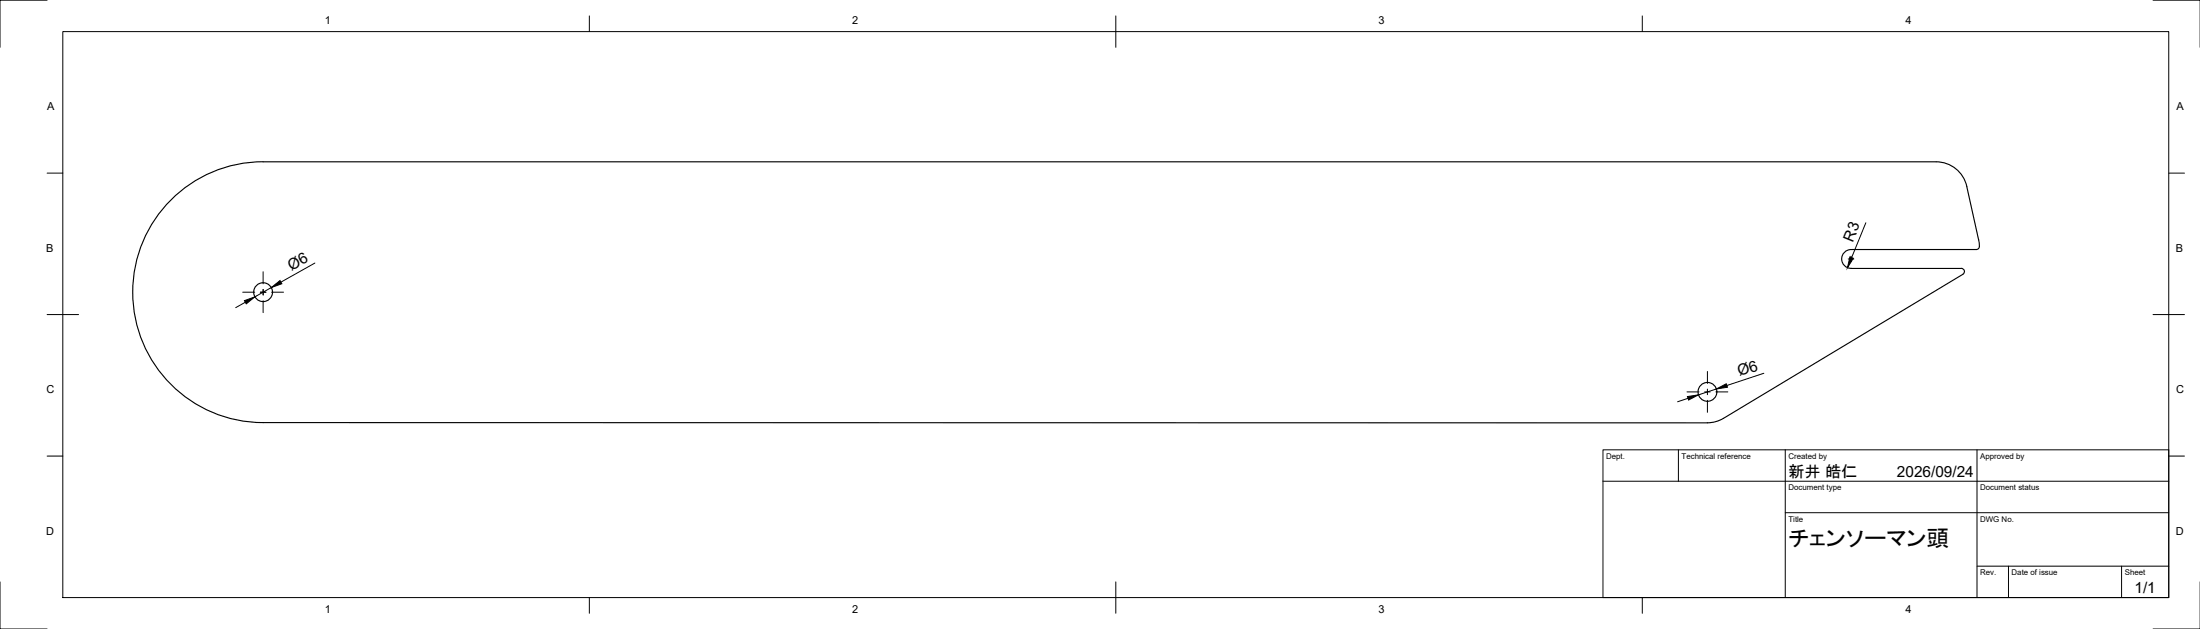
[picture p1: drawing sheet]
<svg xmlns="http://www.w3.org/2000/svg" width="700mm" height="200mm" viewBox="0 0 700 200" stroke-linecap="round" stroke-linejoin="round" font-family="sans-serif">
<!-- layer: Visible -->
<g fill="none" stroke="#000" stroke-width=".36">
<path d="M629.5 76.3l-3.8-17a10 10 0 0 0-9.7-7.8h-532.3a41.5 41.5 0 0 0-41.5 41.4 41.5 41.5 0 0 0 41.5 41.5l459.5 .1M629.5 76.2a3.1 3.1 0 0 1-.3 3l-40.3 .2a3 3 0 0 0-3 3 3 3 0 0 0 3 3l35.1-.1a1.01 1.01 0 0 1 .9 .8 1.01 1.01 0 0 1-.4 1.1l-76.2 45.9-2.8 1.1-2.3 .3"/>
<circle cx="83.7" cy="92.9" r="3"/>
<circle cx="543.2" cy="124.6" r="3"/>
</g>
<!-- layer: BORDER -->
<g fill="none" stroke="#000" stroke-width=".32">
<path d="M15 .1h-15v14.9M20 10.1h670v179.9h-670zM187.5 5.1v5M355 5.1v9.9M522.5 5.1v5M685 .1h15v14.9M15 55.1h5M690 55.1h5M15 100h10M685 100h10M15 145h5M690 145h5"/>
<path d="M0 185v15h15M187.5 190v5M355 185v10M522.5 190v5M700 185v15h-15"/>
</g>
<!-- layer: TITLEBLOCK -->
<path d="M510 143h180v47h-180zM510 153h180M534 143v10M568 143v47M629 143v47M568 163h122M629 180h61M639 180v10M675 180v10" fill="none" stroke="#000" stroke-width=".32"/>
<!-- layer: Smart Centers -->
<g fill="none" stroke="#000" stroke-width=".32">
<path d="M77.2 92.9h3.8M82.8 92.9h1.8M83.7 86.4v3.9M83.7 92v1.8M83.7 95.6v3.8M86.4 92.9h3.8M588 82.4h1.8M588.9 81.5v1.7M543.2 118.1v3.8M536.7 124.6h3.8M542.3 124.6h1.8M543.2 123.7v1.8"/>
<path d="M543.2 127.3v3.8M545.9 124.6h3.8"/>
</g>
<!-- layer: FD_Dimensions -->
<path d="M593.6 70.8l-4.5 11.1M78 96.1l-3 1.7M86.3 91.4l-5.2 3M100.2 83.7l-10.8 6M561.1 118.7l-11.7 3.9M537 126.7l-3.3 1.1M546.1 123.7l-5.7 1.9" fill="none" stroke="#000" stroke-width=".32"/>
<path d="M77.8 95.6l3.3-1.2-2.8 2.2zM86.3 91.4l2.8-2.2 .6 1zM588.5 81.7l1.1 .4-1.8 3zM536.9 126.1l3.5-.5-3.2 1.6zM546.1 123.7l3.1-1.7 .4 1.1z" fill="#000" stroke="#000" stroke-width=".32"/>
<text font-size="7.3" x="569" y="173.5">チェンソーマン頭</text>
<text font-size="5.1" x="569" y="151.5">新井 皓仁</text>
<g font-size="4.9">
<text x="589.4" y="77.2" transform="rotate(-68 589.4 77.2)">R3</text>
<text x="92.7" y="86.1" transform="rotate(-29 92.7 86.1)">Ø6</text>
<text x="553.4" y="119.7" transform="rotate(-18 553.4 119.7)">Ø6</text>
<text x="603.5" y="151.5">2026/09/24</text>
<text x="679.1" y="188.7">1/1</text>
</g>
<g font-size="3.5">
<text x="103.4" y="7.6">1</text>
<text x="271.1" y="7.6">2</text>
<text x="438.6" y="7.6">3</text>
<text x="606.2" y="7.6">4</text>
<text x="15" y="35.1">A</text>
<text x="692.5" y="35.1">A</text>
<text x="14.7" y="80.1">B</text>
<text x="692.2" y="80.1">B</text>
<text x="14.8" y="125.1">C</text>
<text x="692.3" y="125.1">C</text>
<text x="14.7" y="170">D</text>
<text x="692.2" y="170">D</text>
<text x="103.4" y="195.1">1</text>
<text x="271.1" y="195.1">2</text>
<text x="438.6" y="195.1">3</text>
<text x="606.2" y="195">4</text>
</g>
<g font-size="2.5">
<text x="511" y="145.8">Dept.</text>
<text x="535" y="145.8">Technical reference</text>
<text x="569" y="145.8">Created by</text>
<text x="630" y="145.8">Approved by</text>
<text x="569" y="155.8">Document type</text>
<text x="630" y="155.8">Document status</text>
<text x="569" y="165.8">Title</text>
<text x="630" y="165.8">DWG No.</text>
<text x="630" y="182.8">Rev.</text>
<text x="640" y="182.8">Date of issue</text>
<text x="676" y="182.8">Sheet</text>
</g>
</svg>
